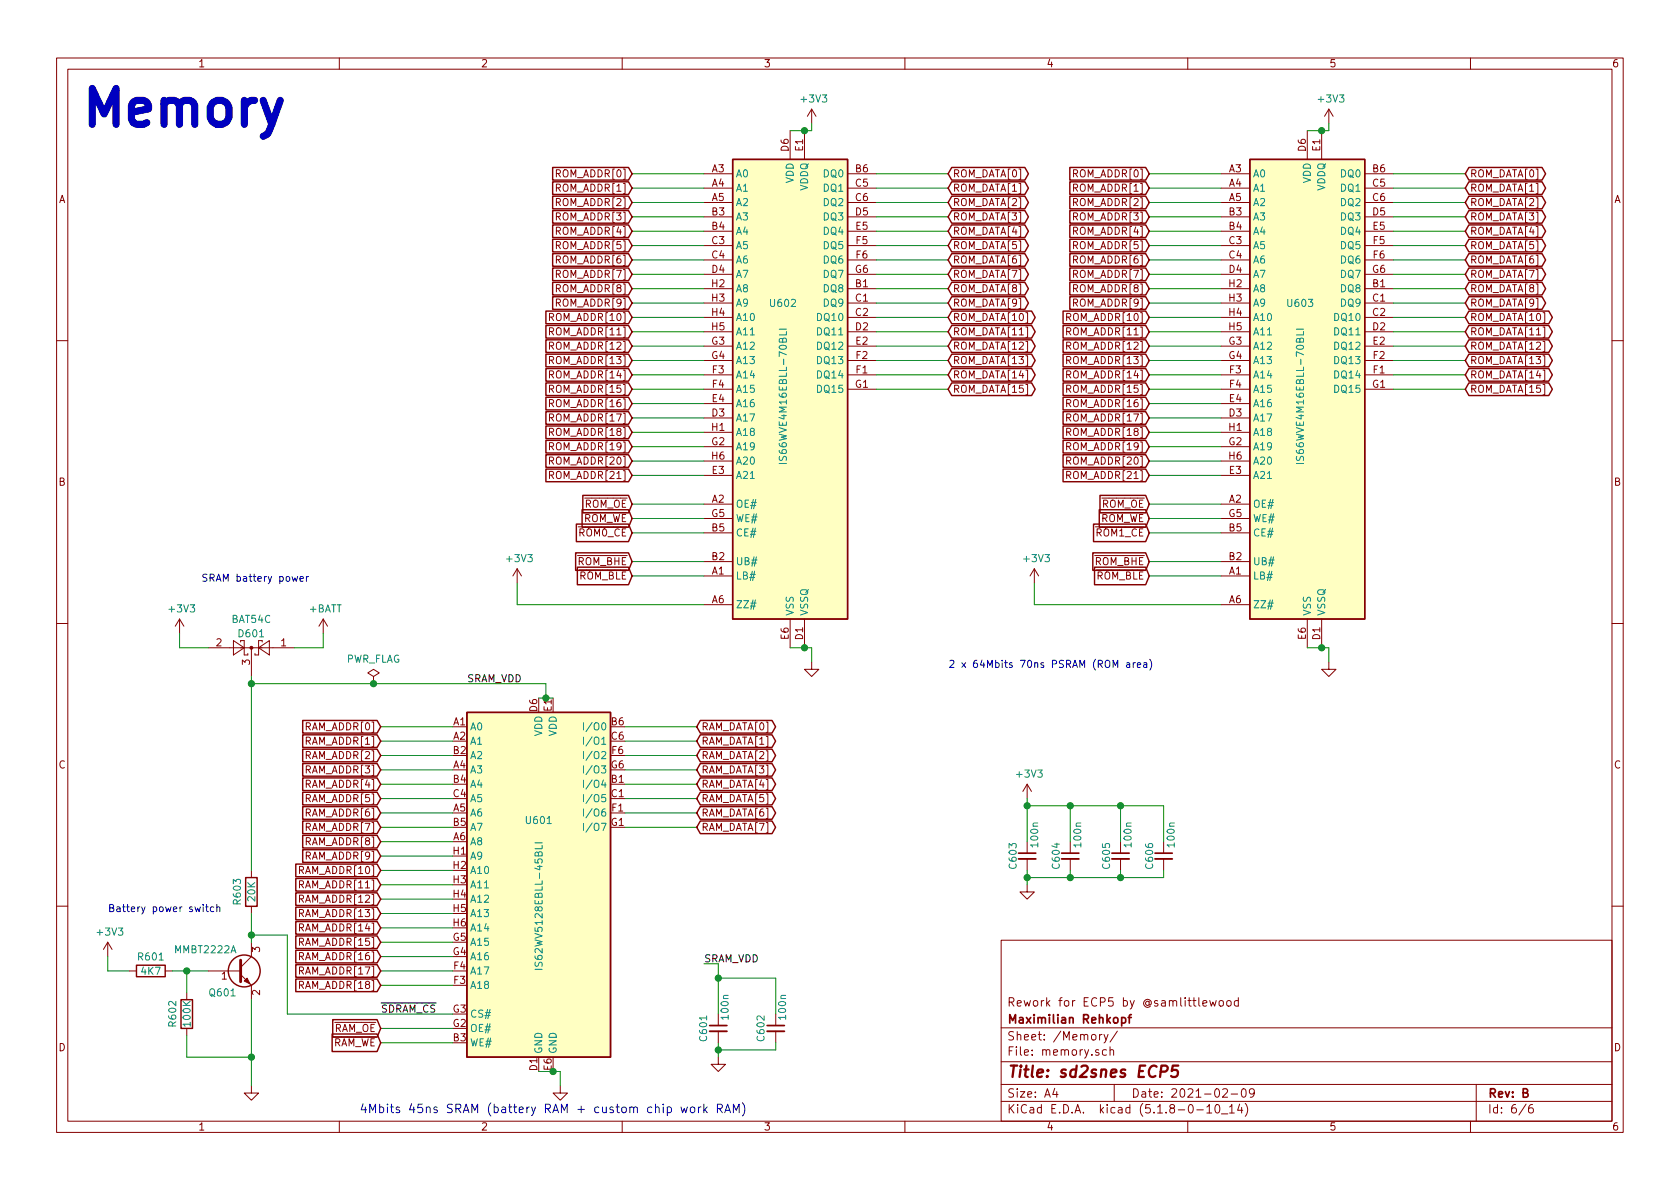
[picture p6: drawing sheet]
EESchema Schematic File Version 4
EELAYER 30 0
EELAYER END
$Descr A4 11693 8268
encoding utf-8
Sheet 6 6
Title "sd2snes ECP5"
Date "2021-02-09"
Rev "B"
Comp "Maximilian Rehkopf"
Comment1 "Rework for ECP5 by @samlittlewood"
Comment2 ""
Comment3 ""
Comment4 ""
$EndDescr
Text Label 3250 4750 0    50   ~ 0
SRAM_VDD
Wire Wire Line
	750  6650 750  6750
Wire Wire Line
	750  6750 900  6750
Connection ~ 1300 6750
Wire Wire Line
	2250 4400 2250 4500
Wire Wire Line
	3150 6850 2650 6850
Wire Wire Line
	3150 6750 2650 6750
Wire Wire Line
	3150 6650 2650 6650
Wire Wire Line
	3150 6550 2650 6550
Wire Wire Line
	3150 6350 2650 6350
Wire Wire Line
	3150 6250 2650 6250
Wire Wire Line
	3150 6150 2650 6150
Wire Wire Line
	3150 6050 2650 6050
Wire Wire Line
	3150 5950 2650 5950
Wire Wire Line
	3150 5850 2650 5850
Wire Wire Line
	3150 5750 2650 5750
Wire Wire Line
	3150 5650 2650 5650
Wire Wire Line
	3150 5550 2650 5550
Wire Wire Line
	3150 5450 2650 5450
Wire Wire Line
	3150 5350 2650 5350
Wire Wire Line
	3150 5250 2650 5250
Wire Wire Line
	3150 5150 2650 5150
Wire Wire Line
	3150 5050 2650 5050
Wire Wire Line
	3150 7150 2650 7150
Wire Wire Line
	8500 3900 8000 3900
Wire Wire Line
	8500 4000 8000 4000
Wire Wire Line
	9700 2700 10200 2700
Wire Wire Line
	9700 2600 10200 2600
Wire Wire Line
	9700 2500 10200 2500
Wire Wire Line
	9700 2400 10200 2400
Wire Wire Line
	9700 2300 10200 2300
Wire Wire Line
	9700 2200 10200 2200
Wire Wire Line
	9700 2100 10200 2100
Wire Wire Line
	9700 2000 10200 2000
Wire Wire Line
	9700 1900 10200 1900
Wire Wire Line
	9700 1800 10200 1800
Wire Wire Line
	9700 1700 10200 1700
Wire Wire Line
	9700 1600 10200 1600
Wire Wire Line
	9700 1500 10200 1500
Wire Wire Line
	9700 1400 10200 1400
Wire Wire Line
	9700 1300 10200 1300
Wire Wire Line
	9700 1200 10200 1200
Wire Wire Line
	7450 5850 7450 5600
Wire Wire Line
	7450 6050 7450 6100
Wire Wire Line
	7150 6050 7150 6100
Wire Wire Line
	7150 5550 7150 5600
Wire Wire Line
	8500 1300 8000 1300
Wire Wire Line
	8500 1400 8000 1400
Wire Wire Line
	8500 1500 8000 1500
Wire Wire Line
	8500 1600 8000 1600
Wire Wire Line
	8500 1700 8000 1700
Wire Wire Line
	8500 1800 8000 1800
Wire Wire Line
	8500 1900 8000 1900
Wire Wire Line
	8500 2000 8000 2000
Wire Wire Line
	8500 2100 8000 2100
Wire Wire Line
	8500 2200 8000 2200
Wire Wire Line
	8500 2300 8000 2300
Wire Wire Line
	8500 2400 8000 2400
Wire Wire Line
	8500 2500 8000 2500
Wire Wire Line
	8500 2600 8000 2600
Wire Wire Line
	8500 2700 8000 2700
Wire Wire Line
	8500 2800 8000 2800
Wire Wire Line
	8500 2900 8000 2900
Wire Wire Line
	8500 3000 8000 3000
Wire Wire Line
	8500 3100 8000 3100
Wire Wire Line
	8500 3200 8000 3200
Wire Wire Line
	8500 3300 8000 3300
Wire Wire Line
	8500 3500 8000 3500
Wire Wire Line
	8500 3600 8000 3600
Wire Wire Line
	8500 3700 8000 3700
Wire Wire Line
	3150 7250 2650 7250
Wire Wire Line
	4350 5050 4850 5050
Wire Wire Line
	4350 5150 4850 5150
Wire Wire Line
	4350 5250 4850 5250
Wire Wire Line
	4350 5350 4850 5350
Wire Wire Line
	4350 5450 4850 5450
Wire Wire Line
	4350 5550 4850 5550
Wire Wire Line
	4350 5650 4850 5650
Wire Wire Line
	4350 5750 4850 5750
Wire Wire Line
	1250 4500 1250 4400
Wire Wire Line
	1200 6750 1300 6750
Wire Wire Line
	1300 7350 1750 7350
Wire Wire Line
	1750 7550 1750 7350
Connection ~ 1750 7350
Text Notes 550  900  0    250  ~ 50
Memory
Text Notes 1400 4050 0    50   ~ 0
SRAM battery power
Text Notes 750  6350 0    50   ~ 0
Battery power switch
$Comp
L power:GND #PWR0603
U 1 1
P 1750 7550
F 0 "#PWR0603" H 1750 7550 30  0001 C CNN
F 1 "GND" H 1750 7480 30  0001 C CNN
F 2 "" H 1750 7550 60  0001 C CNN
F 3 "" H 1750 7550 60  0001 C CNN
	1    1750 7550
	1    0    0    -1  
$EndComp
$Comp
L Device:R R603
U 1 1
P 1750 6200
F 0 "R603" V 1650 6200 50  0000 C CNN
F 1 "20K" V 1750 6200 50  0000 C CNN
F 2 "Resistor_SMD:R_0402_1005Metric" H 1750 6200 60  0001 C CNN
F 3 "" H 1750 6200 60  0001 C CNN
F 4 "Yageo" H 1750 6200 50  0001 C CNN "Manufacturer"
F 5 "603-RC0402FR-0720KL" H 1750 6200 50  0001 C CNN "Mouser"
F 6 "RC0402FR-0720KL" H 1750 6200 50  0001 C CNN "MPN"
F 7 "311-20.0KLRCT-ND" H 1750 6200 50  0001 C CNN "Digikey"
F 8 "Digikey" H 1750 6200 50  0001 C CNN "Supplier"
	1    1750 6200
	1    0    0    -1  
$EndComp
$Comp
L Device:R R602
U 1 1
P 1300 7050
F 0 "R602" V 1200 7050 50  0000 C CNN
F 1 "100K" V 1300 7050 50  0000 C CNN
F 2 "Resistor_SMD:R_0402_1005Metric" H 1300 7050 60  0001 C CNN
F 3 "" H 1300 7050 60  0001 C CNN
F 4 "Yageo" H 1300 7050 50  0001 C CNN "Manufacturer"
F 5 "603-RC0402FR-07100KL" H 1300 7050 50  0001 C CNN "Mouser"
F 6 "RC0402FR-07100KL" H 1300 7050 50  0001 C CNN "MPN"
F 7 "311-100KLRCT-ND" H 1300 7050 50  0001 C CNN "Digikey"
F 8 "Digikey" H 1300 7050 50  0001 C CNN "Supplier"
	1    1300 7050
	1    0    0    -1  
$EndComp
$Comp
L Device:R R601
U 1 1
P 1050 6750
F 0 "R601" V 950 6750 50  0000 C CNN
F 1 "4K7" V 1050 6750 50  0000 C CNN
F 2 "Resistor_SMD:R_0402_1005Metric" H 1050 6750 60  0001 C CNN
F 3 "" H 1050 6750 60  0001 C CNN
F 4 "Yageo" H 1050 6750 50  0001 C CNN "Manufacturer"
F 5 "603-RC0402FR-074K7L" H 1050 6750 50  0001 C CNN "Mouser"
F 6 "RC0402FR-074K7L" H 1050 6750 50  0001 C CNN "MPN"
F 7 "311-4.7KLRCT-ND" H 1050 6750 50  0001 C CNN "Digikey"
F 8 "Digikey" H 1050 6750 50  0001 C CNN "Supplier"
	1    1050 6750
	0    1    1    0   
$EndComp
$Comp
L Device:Q_NPN_BEC Q601
U 1 1
P 1650 6750
F 0 "Q601" H 1650 6600 50  0000 R CNN
F 1 "MMBT2222A" H 1650 6900 50  0000 R CNN
F 2 "rounded:SOT-23" H 1650 6750 60  0001 C CNN
F 3 "" H 1650 6750 60  0001 C CNN
F 4 "ON Semiconductor" H 1650 6750 50  0001 C CNN "Manufacturer"
F 5 "863-MMBT2222ALT1G" H 1650 6750 50  0001 C CNN "Mouser"
F 6 "MMBT2222ALT1G" H 1650 6750 50  0001 C CNN "MPN"
F 7 "MMBT2222ALT1GOSCT-ND" H 1650 6750 50  0001 C CNN "Digikey"
F 8 "Digikey" H 1650 6750 50  0001 C CNN "Supplier"
	1    1650 6750
	1    0    0    -1  
$EndComp
Text GLabel 8000 3700 0    50   Input ~ 0
~ROM1_CE
Text GLabel 2650 7250 0    50   Input ~ 0
~RAM_WE
Text GLabel 2650 7150 0    50   Input ~ 0
~RAM_OE
Text GLabel 4850 5750 2    50   BiDi ~ 0
RAM_DATA[7]
Text GLabel 4850 5650 2    50   BiDi ~ 0
RAM_DATA[6]
Text GLabel 4850 5550 2    50   BiDi ~ 0
RAM_DATA[5]
Text GLabel 4850 5450 2    50   BiDi ~ 0
RAM_DATA[4]
Text GLabel 4850 5350 2    50   BiDi ~ 0
RAM_DATA[3]
Text GLabel 4850 5250 2    50   BiDi ~ 0
RAM_DATA[2]
Text GLabel 4850 5150 2    50   BiDi ~ 0
RAM_DATA[1]
Text GLabel 4850 5050 2    50   BiDi ~ 0
RAM_DATA[0]
Text GLabel 2650 6850 0    50   Input ~ 0
RAM_ADDR[18]
Text GLabel 2650 6750 0    50   Input ~ 0
RAM_ADDR[17]
Text GLabel 2650 6650 0    50   Input ~ 0
RAM_ADDR[16]
Text GLabel 2650 6550 0    50   Input ~ 0
RAM_ADDR[15]
Text GLabel 2650 6450 0    50   Input ~ 0
RAM_ADDR[14]
Text GLabel 2650 6250 0    50   Input ~ 0
RAM_ADDR[12]
Text GLabel 2650 6150 0    50   Input ~ 0
RAM_ADDR[11]
Text GLabel 2650 6050 0    50   Input ~ 0
RAM_ADDR[10]
Text GLabel 2650 5950 0    50   Input ~ 0
RAM_ADDR[9]
Text GLabel 2650 5850 0    50   Input ~ 0
RAM_ADDR[8]
Text GLabel 2650 5750 0    50   Input ~ 0
RAM_ADDR[7]
Text GLabel 2650 5650 0    50   Input ~ 0
RAM_ADDR[6]
Text GLabel 2650 5550 0    50   Input ~ 0
RAM_ADDR[5]
Text GLabel 2650 5450 0    50   Input ~ 0
RAM_ADDR[4]
Text GLabel 2650 5350 0    50   Input ~ 0
RAM_ADDR[3]
Text GLabel 2650 5250 0    50   Input ~ 0
RAM_ADDR[2]
Text GLabel 2650 5150 0    50   Input ~ 0
RAM_ADDR[1]
Text GLabel 2650 5050 0    50   Input ~ 0
RAM_ADDR[0]
Text GLabel 8000 3900 0    50   Input ~ 0
~ROM_BHE
Text GLabel 8000 4000 0    50   Input ~ 0
~ROM_BLE
Text GLabel 10200 2700 2    50   BiDi ~ 0
ROM_DATA[15]
Text GLabel 10200 2600 2    50   BiDi ~ 0
ROM_DATA[14]
Text GLabel 10200 2500 2    50   BiDi ~ 0
ROM_DATA[13]
Text GLabel 10200 2400 2    50   BiDi ~ 0
ROM_DATA[12]
Text GLabel 10200 2300 2    50   BiDi ~ 0
ROM_DATA[11]
Text GLabel 10200 2200 2    50   BiDi ~ 0
ROM_DATA[10]
Text GLabel 10200 2100 2    50   BiDi ~ 0
ROM_DATA[9]
Text GLabel 10200 2000 2    50   BiDi ~ 0
ROM_DATA[8]
Text GLabel 10200 1900 2    50   BiDi ~ 0
ROM_DATA[7]
Text GLabel 10200 1800 2    50   BiDi ~ 0
ROM_DATA[6]
Text GLabel 10200 1700 2    50   BiDi ~ 0
ROM_DATA[5]
Text GLabel 10200 1600 2    50   BiDi ~ 0
ROM_DATA[4]
Text GLabel 10200 1500 2    50   BiDi ~ 0
ROM_DATA[3]
Text GLabel 10200 1400 2    50   BiDi ~ 0
ROM_DATA[2]
Text GLabel 10200 1300 2    50   BiDi ~ 0
ROM_DATA[1]
Text GLabel 10200 1200 2    50   BiDi ~ 0
ROM_DATA[0]
Text GLabel 8000 3300 0    50   Input ~ 0
ROM_ADDR[21]
Text GLabel 8000 3200 0    50   Input ~ 0
ROM_ADDR[20]
Text GLabel 8000 3100 0    50   Input ~ 0
ROM_ADDR[19]
Text GLabel 8000 3000 0    50   Input ~ 0
ROM_ADDR[18]
Text GLabel 8000 2900 0    50   Input ~ 0
ROM_ADDR[17]
Text GLabel 8000 2800 0    50   Input ~ 0
ROM_ADDR[16]
Text GLabel 8000 2700 0    50   Input ~ 0
ROM_ADDR[15]
Text GLabel 8000 2500 0    50   Input ~ 0
ROM_ADDR[13]
Text GLabel 8000 2400 0    50   Input ~ 0
ROM_ADDR[12]
Text GLabel 8000 2300 0    50   Input ~ 0
ROM_ADDR[11]
Text GLabel 8000 2200 0    50   Input ~ 0
ROM_ADDR[10]
Text GLabel 8000 2100 0    50   Input ~ 0
ROM_ADDR[9]
Text GLabel 8000 2000 0    50   Input ~ 0
ROM_ADDR[8]
Text GLabel 8000 1900 0    50   Input ~ 0
ROM_ADDR[7]
Text GLabel 8000 1700 0    50   Input ~ 0
ROM_ADDR[5]
Text GLabel 8000 1600 0    50   Input ~ 0
ROM_ADDR[4]
Text GLabel 8000 1400 0    50   Input ~ 0
ROM_ADDR[2]
Text GLabel 8000 1300 0    50   Input ~ 0
ROM_ADDR[1]
Text GLabel 8000 1200 0    50   Input ~ 0
ROM_ADDR[0]
Text GLabel 8000 3600 0    50   Input ~ 0
~ROM_WE
Text GLabel 8000 3500 0    50   Input ~ 0
~ROM_OE
$Comp
L Device:C_Small C604
U 1 1
P 7450 5950
F 0 "C604" V 7350 5850 50  0000 L CNN
F 1 "100n" V 7500 6000 50  0000 L CNN
F 2 "Capacitor_SMD:C_0402_1005Metric" H 7450 5950 60  0001 C CNN
F 3 "" H 7450 5950 60  0001 C CNN
F 4 "Yageo" H 7450 5950 50  0001 C CNN "Manufacturer"
F 5 "603-CC402KRX5R5BB104" H 7450 5950 50  0001 C CNN "Mouser"
F 6 "CC0402KRX5R5BB104" H 7450 5950 50  0001 C CNN "MPN"
F 7 "311-3340-1-ND" H 7450 5950 50  0001 C CNN "Digikey"
F 8 "Digikey" H 7450 5950 50  0001 C CNN "Supplier"
	1    7450 5950
	1    0    0    -1  
$EndComp
$Comp
L Device:C_Small C603
U 1 1
P 7150 5950
F 0 "C603" V 7050 5850 50  0000 L CNN
F 1 "100n" V 7200 6000 50  0000 L CNN
F 2 "Capacitor_SMD:C_0402_1005Metric" H 7150 5950 60  0001 C CNN
F 3 "" H 7150 5950 60  0001 C CNN
F 4 "Yageo" H 7150 5950 50  0001 C CNN "Manufacturer"
F 5 "603-CC402KRX5R5BB104" H 7150 5950 50  0001 C CNN "Mouser"
F 6 "CC0402KRX5R5BB104" H 7150 5950 50  0001 C CNN "MPN"
F 7 "311-3340-1-ND" H 7150 5950 50  0001 C CNN "Digikey"
F 8 "Digikey" H 7150 5950 50  0001 C CNN "Supplier"
	1    7150 5950
	1    0    0    -1  
$EndComp
$Comp
L power:GND #PWR0611
U 1 1
P 7150 6150
F 0 "#PWR0611" H 7150 6150 30  0001 C CNN
F 1 "GND" H 7150 6080 30  0001 C CNN
F 2 "" H 7150 6150 60  0001 C CNN
F 3 "" H 7150 6150 60  0001 C CNN
	1    7150 6150
	1    0    0    -1  
$EndComp
Text Notes 2500 7750 0    60   ~ 0
4Mbits 45ns SRAM (battery RAM + custom chip work RAM)
Wire Wire Line
	1300 6750 1450 6750
Wire Wire Line
	1750 7350 1750 6950
$Comp
L sd2snes_ecp5:IS66WVE4M16EBLL-70BLI U603
U 1 1
P 9100 2300
F 0 "U603" H 9050 2500 50  0000 C CNN
F 1 "IS66WVE4M16EBLL-70BLI" V 9050 1850 50  0000 C CNN
F 2 "mybgas:TFBGA-48_6x8_6.0x8.0mm" H 8100 3650 50  0001 C CNN
F 3 "http://www.issi.com/WW/pdf/66-67WVE4M16EALL-BLL-CLL.pdf" H 8800 2750 50  0001 C CNN
F 4 "706-1547-ND" H 9100 2300 50  0001 C CNN "Digikey"
F 5 "ISSI" H 9100 2300 50  0001 C CNN "Manufacturer"
F 6 "870-66E4M16EBLL70BLI" H 9100 2300 50  0001 C CNN "Mouser"
F 7 "IS66WVE4M16EBLL-70BLI" H 9100 2300 50  0001 C CNN "MPN"
F 8 "Digikey" H 9100 2300 50  0001 C CNN "Supplier"
	1    9100 2300
	1    0    0    -1  
$EndComp
$Comp
L sd2snes_ecp5:IS62WV5128EBLL-45BLI U601
U 1 1
P 3750 6150
F 0 "U601" H 3750 6600 50  0000 C CNN
F 1 "IS62WV5128EBLL-45BLI" V 3750 6000 50  0000 C CNN
F 2 "mybgas:TFBGA-36_6x8_6.0x8.0mm" H 3750 7900 50  0001 C CNN
F 3 "http://www.issi.com/WW/pdf/62-65WV5128EALL-BLL.pdf" H 3750 6150 50  0001 C CNN
F 4 "706-1543-ND" H 3750 6150 50  0001 C CNN "Digikey"
F 5 "ISSI" H 3750 6150 50  0001 C CNN "Manufacturer"
F 6 "870-625128EBLL45BLI" H 3750 6150 50  0001 C CNN "Mouser"
F 7 "IS62WV5128EBLL-45BLI" H 3750 6150 50  0001 C CNN "MPN"
F 8 "Digikey" H 3750 6150 50  0001 C CNN "Supplier"
	1    3750 6150
	1    0    0    -1  
$EndComp
Wire Wire Line
	2650 6450 3150 6450
Wire Wire Line
	2000 7050 2000 6500
Wire Wire Line
	2000 6500 1750 6500
Wire Wire Line
	2000 7050 3150 7050
Connection ~ 1750 6500
Wire Wire Line
	1750 6500 1750 6550
Wire Wire Line
	4900 3900 4400 3900
Wire Wire Line
	4900 4000 4400 4000
Wire Wire Line
	6100 2700 6600 2700
Wire Wire Line
	6100 2600 6600 2600
Wire Wire Line
	6100 2500 6600 2500
Wire Wire Line
	6100 2400 6600 2400
Wire Wire Line
	6100 2300 6600 2300
Wire Wire Line
	6100 2200 6600 2200
Wire Wire Line
	6100 2100 6600 2100
Wire Wire Line
	6100 2000 6600 2000
Wire Wire Line
	6100 1900 6600 1900
Wire Wire Line
	6100 1800 6600 1800
Wire Wire Line
	6100 1700 6600 1700
Wire Wire Line
	6100 1600 6600 1600
Wire Wire Line
	6100 1500 6600 1500
Wire Wire Line
	6100 1400 6600 1400
Wire Wire Line
	6100 1300 6600 1300
Wire Wire Line
	6100 1200 6600 1200
Wire Wire Line
	4900 1200 4400 1200
Wire Wire Line
	4900 1300 4400 1300
Wire Wire Line
	4900 1400 4400 1400
Wire Wire Line
	4900 1500 4400 1500
Wire Wire Line
	4900 1600 4400 1600
Wire Wire Line
	4900 1700 4400 1700
Wire Wire Line
	4900 1800 4400 1800
Wire Wire Line
	4900 1900 4400 1900
Wire Wire Line
	4900 2000 4400 2000
Wire Wire Line
	4900 2100 4400 2100
Wire Wire Line
	4900 2200 4400 2200
Wire Wire Line
	4900 2300 4400 2300
Wire Wire Line
	4900 2400 4400 2400
Wire Wire Line
	4900 2500 4400 2500
Wire Wire Line
	4900 2600 4400 2600
Wire Wire Line
	4900 2700 4400 2700
Wire Wire Line
	4900 2800 4400 2800
Wire Wire Line
	4900 2900 4400 2900
Wire Wire Line
	4900 3000 4400 3000
Wire Wire Line
	4900 3100 4400 3100
Wire Wire Line
	4900 3200 4400 3200
Wire Wire Line
	4900 3300 4400 3300
Wire Wire Line
	4900 3500 4400 3500
Wire Wire Line
	4900 3600 4400 3600
Wire Wire Line
	4900 3700 4400 3700
Text GLabel 4400 3700 0    50   Input ~ 0
~ROM0_CE
Text GLabel 4400 3900 0    50   Input ~ 0
~ROM_BHE
Text GLabel 4400 4000 0    50   Input ~ 0
~ROM_BLE
Text GLabel 6600 2700 2    50   BiDi ~ 0
ROM_DATA[15]
Text GLabel 6600 2600 2    50   BiDi ~ 0
ROM_DATA[14]
Text GLabel 6600 2500 2    50   BiDi ~ 0
ROM_DATA[13]
Text GLabel 6600 2400 2    50   BiDi ~ 0
ROM_DATA[12]
Text GLabel 6600 2300 2    50   BiDi ~ 0
ROM_DATA[11]
Text GLabel 6600 2200 2    50   BiDi ~ 0
ROM_DATA[10]
Text GLabel 6600 2100 2    50   BiDi ~ 0
ROM_DATA[9]
Text GLabel 6600 2000 2    50   BiDi ~ 0
ROM_DATA[8]
Text GLabel 6600 1900 2    50   BiDi ~ 0
ROM_DATA[7]
Text GLabel 6600 1800 2    50   BiDi ~ 0
ROM_DATA[6]
Text GLabel 6600 1700 2    50   BiDi ~ 0
ROM_DATA[5]
Text GLabel 6600 1500 2    50   BiDi ~ 0
ROM_DATA[3]
Text GLabel 6600 1400 2    50   BiDi ~ 0
ROM_DATA[2]
Text GLabel 6600 1300 2    50   BiDi ~ 0
ROM_DATA[1]
Text GLabel 6600 1200 2    50   BiDi ~ 0
ROM_DATA[0]
Text GLabel 4400 3300 0    50   Input ~ 0
ROM_ADDR[21]
Text GLabel 4400 3200 0    50   Input ~ 0
ROM_ADDR[20]
Text GLabel 4400 3100 0    50   Input ~ 0
ROM_ADDR[19]
Text GLabel 4400 3000 0    50   Input ~ 0
ROM_ADDR[18]
Text GLabel 4400 2900 0    50   Input ~ 0
ROM_ADDR[17]
Text GLabel 4400 2800 0    50   Input ~ 0
ROM_ADDR[16]
Text GLabel 4400 2700 0    50   Input ~ 0
ROM_ADDR[15]
Text GLabel 4400 2600 0    50   Input ~ 0
ROM_ADDR[14]
Text GLabel 4400 2500 0    50   Input ~ 0
ROM_ADDR[13]
Text GLabel 4400 2400 0    50   Input ~ 0
ROM_ADDR[12]
Text GLabel 4400 2300 0    50   Input ~ 0
ROM_ADDR[11]
Text GLabel 4400 2200 0    50   Input ~ 0
ROM_ADDR[10]
Text GLabel 4400 2100 0    50   Input ~ 0
ROM_ADDR[9]
Text GLabel 4400 2000 0    50   Input ~ 0
ROM_ADDR[8]
Text GLabel 4400 1900 0    50   Input ~ 0
ROM_ADDR[7]
Text GLabel 4400 1800 0    50   Input ~ 0
ROM_ADDR[6]
Text GLabel 4400 1700 0    50   Input ~ 0
ROM_ADDR[5]
Text GLabel 4400 1600 0    50   Input ~ 0
ROM_ADDR[4]
Text GLabel 4400 1500 0    50   Input ~ 0
ROM_ADDR[3]
Text GLabel 4400 1400 0    50   Input ~ 0
ROM_ADDR[2]
Text GLabel 4400 1300 0    50   Input ~ 0
ROM_ADDR[1]
Text GLabel 4400 1200 0    50   Input ~ 0
ROM_ADDR[0]
Text GLabel 4400 3600 0    50   Input ~ 0
~ROM_WE
Text GLabel 4400 3500 0    50   Input ~ 0
~ROM_OE
$Comp
L sd2snes_ecp5:IS66WVE4M16EBLL-70BLI U602
U 1 1
P 5500 2300
F 0 "U602" H 5450 2500 50  0000 C CNN
F 1 "IS66WVE4M16EBLL-70BLI" V 5450 1850 50  0000 C CNN
F 2 "mybgas:TFBGA-48_6x8_6.0x8.0mm" H 4500 3650 50  0001 C CNN
F 3 "http://www.issi.com/WW/pdf/66-67WVE4M16EALL-BLL-CLL.pdf" H 5200 2750 50  0001 C CNN
F 4 "706-1547-ND" H 5500 2300 50  0001 C CNN "Digikey"
F 5 "ISSI" H 5500 2300 50  0001 C CNN "Manufacturer"
F 6 "870-66E4M16EBLL70BLI" H 5500 2300 50  0001 C CNN "Mouser"
F 7 "IS66WVE4M16EBLL-70BLI" H 5500 2300 50  0001 C CNN "MPN"
F 8 "Digikey" H 5500 2300 50  0001 C CNN "Supplier"
	1    5500 2300
	1    0    0    -1  
$EndComp
$Comp
L power:GND #PWR0606
U 1 1
P 3900 7550
F 0 "#PWR0606" H 3900 7550 30  0001 C CNN
F 1 "GND" H 3900 7480 30  0001 C CNN
F 2 "" H 3900 7550 60  0001 C CNN
F 3 "" H 3900 7550 60  0001 C CNN
	1    3900 7550
	1    0    0    -1  
$EndComp
$Comp
L power:GND #PWR0609
U 1 1
P 5650 4600
F 0 "#PWR0609" H 5650 4600 30  0001 C CNN
F 1 "GND" H 5650 4530 30  0001 C CNN
F 2 "" H 5650 4600 60  0001 C CNN
F 3 "" H 5650 4600 60  0001 C CNN
	1    5650 4600
	1    0    0    -1  
$EndComp
$Comp
L power:GND #PWR0614
U 1 1
P 9250 4600
F 0 "#PWR0614" H 9250 4600 30  0001 C CNN
F 1 "GND" H 9250 4530 30  0001 C CNN
F 2 "" H 9250 4600 60  0001 C CNN
F 3 "" H 9250 4600 60  0001 C CNN
	1    9250 4600
	1    0    0    -1  
$EndComp
Wire Wire Line
	7150 6100 7450 6100
Connection ~ 7150 6100
Wire Wire Line
	7150 6100 7150 6150
Wire Wire Line
	7150 5600 7450 5600
Connection ~ 7150 5600
Wire Wire Line
	7150 5600 7150 5850
$Comp
L Device:C_Small C606
U 1 1
P 8100 5950
F 0 "C606" V 8000 5850 50  0000 L CNN
F 1 "100n" V 8150 6000 50  0000 L CNN
F 2 "Capacitor_SMD:C_0402_1005Metric" H 8100 5950 60  0001 C CNN
F 3 "" H 8100 5950 60  0001 C CNN
F 4 "Yageo" H 8100 5950 50  0001 C CNN "Manufacturer"
F 5 "603-CC402KRX5R5BB104" H 8100 5950 50  0001 C CNN "Mouser"
F 6 "CC0402KRX5R5BB104" H 8100 5950 50  0001 C CNN "MPN"
F 7 "311-3340-1-ND" H 8100 5950 50  0001 C CNN "Digikey"
F 8 "Digikey" H 8100 5950 50  0001 C CNN "Supplier"
	1    8100 5950
	1    0    0    -1  
$EndComp
$Comp
L Device:C_Small C605
U 1 1
P 7800 5950
F 0 "C605" V 7700 5850 50  0000 L CNN
F 1 "100n" V 7850 6000 50  0000 L CNN
F 2 "Capacitor_SMD:C_0402_1005Metric" H 7800 5950 60  0001 C CNN
F 3 "" H 7800 5950 60  0001 C CNN
F 4 "Yageo" H 7800 5950 50  0001 C CNN "Manufacturer"
F 5 "603-CC402KRX5R5BB104" H 7800 5950 50  0001 C CNN "Mouser"
F 6 "CC0402KRX5R5BB104" H 7800 5950 50  0001 C CNN "MPN"
F 7 "311-3340-1-ND" H 7800 5950 50  0001 C CNN "Digikey"
F 8 "Digikey" H 7800 5950 50  0001 C CNN "Supplier"
	1    7800 5950
	1    0    0    -1  
$EndComp
Wire Wire Line
	7450 5600 7800 5600
Wire Wire Line
	8100 5600 8100 5850
Connection ~ 7450 5600
Wire Wire Line
	7800 5850 7800 5600
Connection ~ 7800 5600
Wire Wire Line
	7800 5600 8100 5600
Wire Wire Line
	7800 6050 7800 6100
Wire Wire Line
	7800 6100 7450 6100
Connection ~ 7450 6100
Wire Wire Line
	8100 6050 8100 6100
Wire Wire Line
	8100 6100 7800 6100
Connection ~ 7800 6100
$Comp
L Device:C_Small C601
U 1 1
P 5000 7150
F 0 "C601" V 5100 7050 50  0000 L CNN
F 1 "100n" V 4950 7200 50  0000 L CNN
F 2 "Capacitor_SMD:C_0402_1005Metric" H 5000 7150 60  0001 C CNN
F 3 "" H 5000 7150 60  0001 C CNN
F 4 "Yageo" H 5000 7150 50  0001 C CNN "Manufacturer"
F 5 "603-CC402KRX5R5BB104" H 5000 7150 50  0001 C CNN "Mouser"
F 6 "CC0402KRX5R5BB104" H 5000 7150 50  0001 C CNN "MPN"
F 7 "311-3340-1-ND" H 5000 7150 50  0001 C CNN "Digikey"
F 8 "Digikey" H 5000 7150 50  0001 C CNN "Supplier"
	1    5000 7150
	-1   0    0    -1  
$EndComp
Wire Wire Line
	5400 7250 5400 7300
$Comp
L Device:C_Small C602
U 1 1
P 5400 7150
F 0 "C602" V 5500 7050 50  0000 L CNN
F 1 "100n" V 5350 7200 50  0000 L CNN
F 2 "Capacitor_SMD:C_0402_1005Metric" H 5400 7150 60  0001 C CNN
F 3 "" H 5400 7150 60  0001 C CNN
F 4 "Yageo" H 5400 7150 50  0001 C CNN "Manufacturer"
F 5 "603-CC402KRX5R5BB104" H 5400 7150 50  0001 C CNN "Mouser"
F 6 "CC0402KRX5R5BB104" H 5400 7150 50  0001 C CNN "MPN"
F 7 "311-3340-1-ND" H 5400 7150 50  0001 C CNN "Digikey"
F 8 "Digikey" H 5400 7150 50  0001 C CNN "Supplier"
	1    5400 7150
	-1   0    0    -1  
$EndComp
Wire Wire Line
	5000 6800 5000 7050
Connection ~ 1750 4750
Wire Wire Line
	5400 6800 5400 7050
Wire Wire Line
	5400 6800 5000 6800
Wire Wire Line
	5500 900  5600 900 
Wire Wire Line
	5600 900  5650 900 
Wire Wire Line
	5650 900  5650 850 
Connection ~ 5600 900 
Wire Wire Line
	9100 900  9200 900 
Wire Wire Line
	9200 900  9250 900 
Wire Wire Line
	9250 900  9250 850 
Connection ~ 9200 900 
Wire Wire Line
	9100 4500 9200 4500
Wire Wire Line
	9200 4500 9250 4500
Wire Wire Line
	9250 4500 9250 4600
Connection ~ 9200 4500
Wire Wire Line
	5500 4500 5600 4500
Wire Wire Line
	5600 4500 5650 4500
Wire Wire Line
	5650 4500 5650 4600
Connection ~ 5600 4500
Wire Wire Line
	3750 4850 3800 4850
Wire Wire Line
	3750 7450 3850 7450
Wire Wire Line
	3900 7550 3900 7450
Wire Wire Line
	3900 7450 3850 7450
Connection ~ 3850 7450
Wire Wire Line
	3600 4050 3600 4200
Wire Wire Line
	3600 4200 4900 4200
Wire Wire Line
	8500 4200 7200 4200
Wire Wire Line
	7200 4200 7200 4050
Wire Wire Line
	1750 4750 1750 6050
Wire Wire Line
	1300 6750 1300 6900
Wire Wire Line
	3800 4750 3800 4850
Wire Wire Line
	1750 4750 2600 4750
Connection ~ 3800 4850
Wire Wire Line
	3800 4850 3850 4850
$Comp
L power:GND #PWR0607
U 1 1
P 5000 7350
F 0 "#PWR0607" H 5000 7350 30  0001 C CNN
F 1 "GND" H 5000 7280 30  0001 C CNN
F 2 "" H 5000 7350 60  0001 C CNN
F 3 "" H 5000 7350 60  0001 C CNN
	1    5000 7350
	1    0    0    -1  
$EndComp
Wire Wire Line
	5000 7250 5000 7300
Wire Wire Line
	5400 7300 5000 7300
Connection ~ 5000 7300
Wire Wire Line
	5000 7300 5000 7350
Text Label 4900 6700 0    50   ~ 0
SRAM_VDD
Wire Wire Line
	4900 6700 5000 6700
Wire Wire Line
	5000 6700 5000 6800
Connection ~ 5000 6800
Wire Wire Line
	1750 4750 1750 4700
$Comp
L power:+3V3 #PWR?
U 1 1
P 1250 4400
AR Path="/4B6E16F2/681F5A9F" Ref="#PWR?"  Part="1" 
AR Path="/4BAA6ABD/681F5A9F" Ref="#PWR0602"  Part="1" 
F 0 "#PWR0602" H 1250 4250 50  0001 C CNN
F 1 "+3V3" H 1265 4573 50  0000 C CNN
F 2 "" H 1250 4400 50  0001 C CNN
F 3 "" H 1250 4400 50  0001 C CNN
	1    1250 4400
	1    0    0    -1  
$EndComp
$Comp
L power:+3V3 #PWR?
U 1 1
P 750 6650
AR Path="/4B6E16F2/68203344" Ref="#PWR?"  Part="1" 
AR Path="/4BAA6ABD/68203344" Ref="#PWR0601"  Part="1" 
F 0 "#PWR0601" H 750 6500 50  0001 C CNN
F 1 "+3V3" H 765 6823 50  0000 C CNN
F 2 "" H 750 6650 50  0001 C CNN
F 3 "" H 750 6650 50  0001 C CNN
	1    750  6650
	1    0    0    -1  
$EndComp
$Comp
L power:+3V3 #PWR?
U 1 1
P 3600 4050
AR Path="/4B6E16F2/68203E9F" Ref="#PWR?"  Part="1" 
AR Path="/4BAA6ABD/68203E9F" Ref="#PWR0605"  Part="1" 
F 0 "#PWR0605" H 3600 3900 50  0001 C CNN
F 1 "+3V3" H 3615 4223 50  0000 C CNN
F 2 "" H 3600 4050 50  0001 C CNN
F 3 "" H 3600 4050 50  0001 C CNN
	1    3600 4050
	1    0    0    -1  
$EndComp
$Comp
L power:+3V3 #PWR?
U 1 1
P 5650 850
AR Path="/4B6E16F2/6820554B" Ref="#PWR?"  Part="1" 
AR Path="/4BAA6ABD/6820554B" Ref="#PWR0608"  Part="1" 
F 0 "#PWR0608" H 5650 700 50  0001 C CNN
F 1 "+3V3" H 5665 1023 50  0000 C CNN
F 2 "" H 5650 850 50  0001 C CNN
F 3 "" H 5650 850 50  0001 C CNN
	1    5650 850 
	1    0    0    -1  
$EndComp
$Comp
L power:+3V3 #PWR?
U 1 1
P 9250 850
AR Path="/4B6E16F2/68212404" Ref="#PWR?"  Part="1" 
AR Path="/4BAA6ABD/68212404" Ref="#PWR0613"  Part="1" 
F 0 "#PWR0613" H 9250 700 50  0001 C CNN
F 1 "+3V3" H 9265 1023 50  0000 C CNN
F 2 "" H 9250 850 50  0001 C CNN
F 3 "" H 9250 850 50  0001 C CNN
	1    9250 850 
	1    0    0    -1  
$EndComp
$Comp
L power:+3V3 #PWR?
U 1 1
P 7150 5550
AR Path="/4B6E16F2/68213129" Ref="#PWR?"  Part="1" 
AR Path="/4BAA6ABD/68213129" Ref="#PWR0610"  Part="1" 
F 0 "#PWR0610" H 7150 5400 50  0001 C CNN
F 1 "+3V3" H 7165 5723 50  0000 C CNN
F 2 "" H 7150 5550 50  0001 C CNN
F 3 "" H 7150 5550 50  0001 C CNN
	1    7150 5550
	1    0    0    -1  
$EndComp
$Comp
L power:+3V3 #PWR?
U 1 1
P 7200 4050
AR Path="/4B6E16F2/68213CE9" Ref="#PWR?"  Part="1" 
AR Path="/4BAA6ABD/68213CE9" Ref="#PWR0612"  Part="1" 
F 0 "#PWR0612" H 7200 3900 50  0001 C CNN
F 1 "+3V3" H 7215 4223 50  0000 C CNN
F 2 "" H 7200 4050 50  0001 C CNN
F 3 "" H 7200 4050 50  0001 C CNN
	1    7200 4050
	1    0    0    -1  
$EndComp
$Comp
L power:+BATT #PWR0604
U 1 1
P 2250 4400
F 0 "#PWR0604" H 2250 4250 50  0001 C CNN
F 1 "+BATT" H 2265 4573 50  0000 C CNN
F 2 "" H 2250 4400 50  0001 C CNN
F 3 "" H 2250 4400 50  0001 C CNN
	1    2250 4400
	1    0    0    -1  
$EndComp
Wire Wire Line
	1300 7200 1300 7350
Wire Wire Line
	1750 6350 1750 6500
Text Notes 6600 4650 0    50   ~ 0
2 x 64Mbits 70ns PSRAM (ROM area)
$Comp
L Diode:BAT54C D601
U 1 1
P 1750 4500
F 0 "D601" H 1750 4600 50  0000 C CNN
F 1 "BAT54C" H 1750 4700 50  0000 C CNN
F 2 "rounded:SOT-23" H 1825 4625 50  0001 L CNN
F 3 "http://www.diodes.com/_files/datasheets/ds11005.pdf" H 1670 4500 50  0001 C CNN
F 4 "ON Semiconductor" H 1750 4500 50  0001 C CNN "Manufacturer"
F 5 "863-BAT54CLT3G" H 1750 4500 50  0001 C CNN "Mouser"
F 6 "BAT54CLT3G" H 1750 4500 50  0001 C CNN "MPN"
F 7 "BAT54CLT3GOSCT-ND" H 1750 4500 50  0001 C CNN "Digikey"
F 8 "Digikey" H 1750 4500 50  0001 C CNN "Supplier"
	1    1750 4500
	-1   0    0    -1  
$EndComp
Wire Wire Line
	2050 4500 2250 4500
Wire Wire Line
	1250 4500 1450 4500
$Comp
L power:PWR_FLAG #FLG0601
U 1 1
P 2600 4750
F 0 "#FLG0601" H 2600 4825 50  0001 C CNN
F 1 "PWR_FLAG" H 2600 4923 50  0000 C CNN
F 2 "" H 2600 4750 50  0001 C CNN
F 3 "~" H 2600 4750 50  0001 C CNN
	1    2600 4750
	1    0    0    -1  
$EndComp
Connection ~ 2600 4750
Wire Wire Line
	2600 4750 3800 4750
Text GLabel 6600 1600 2    50   BiDi ~ 0
ROM_DATA[4]
Text GLabel 8000 1500 0    50   Input ~ 0
ROM_ADDR[3]
Text GLabel 8000 1800 0    50   Input ~ 0
ROM_ADDR[6]
Text GLabel 8000 2600 0    50   Input ~ 0
ROM_ADDR[14]
Text GLabel 2650 6350 0    50   Input ~ 0
RAM_ADDR[13]
Wire Wire Line
	8500 1200 8000 1200
Text Label 2650 7050 0    50   ~ 0
~SDRAM_CS
$EndSCHEMATC
